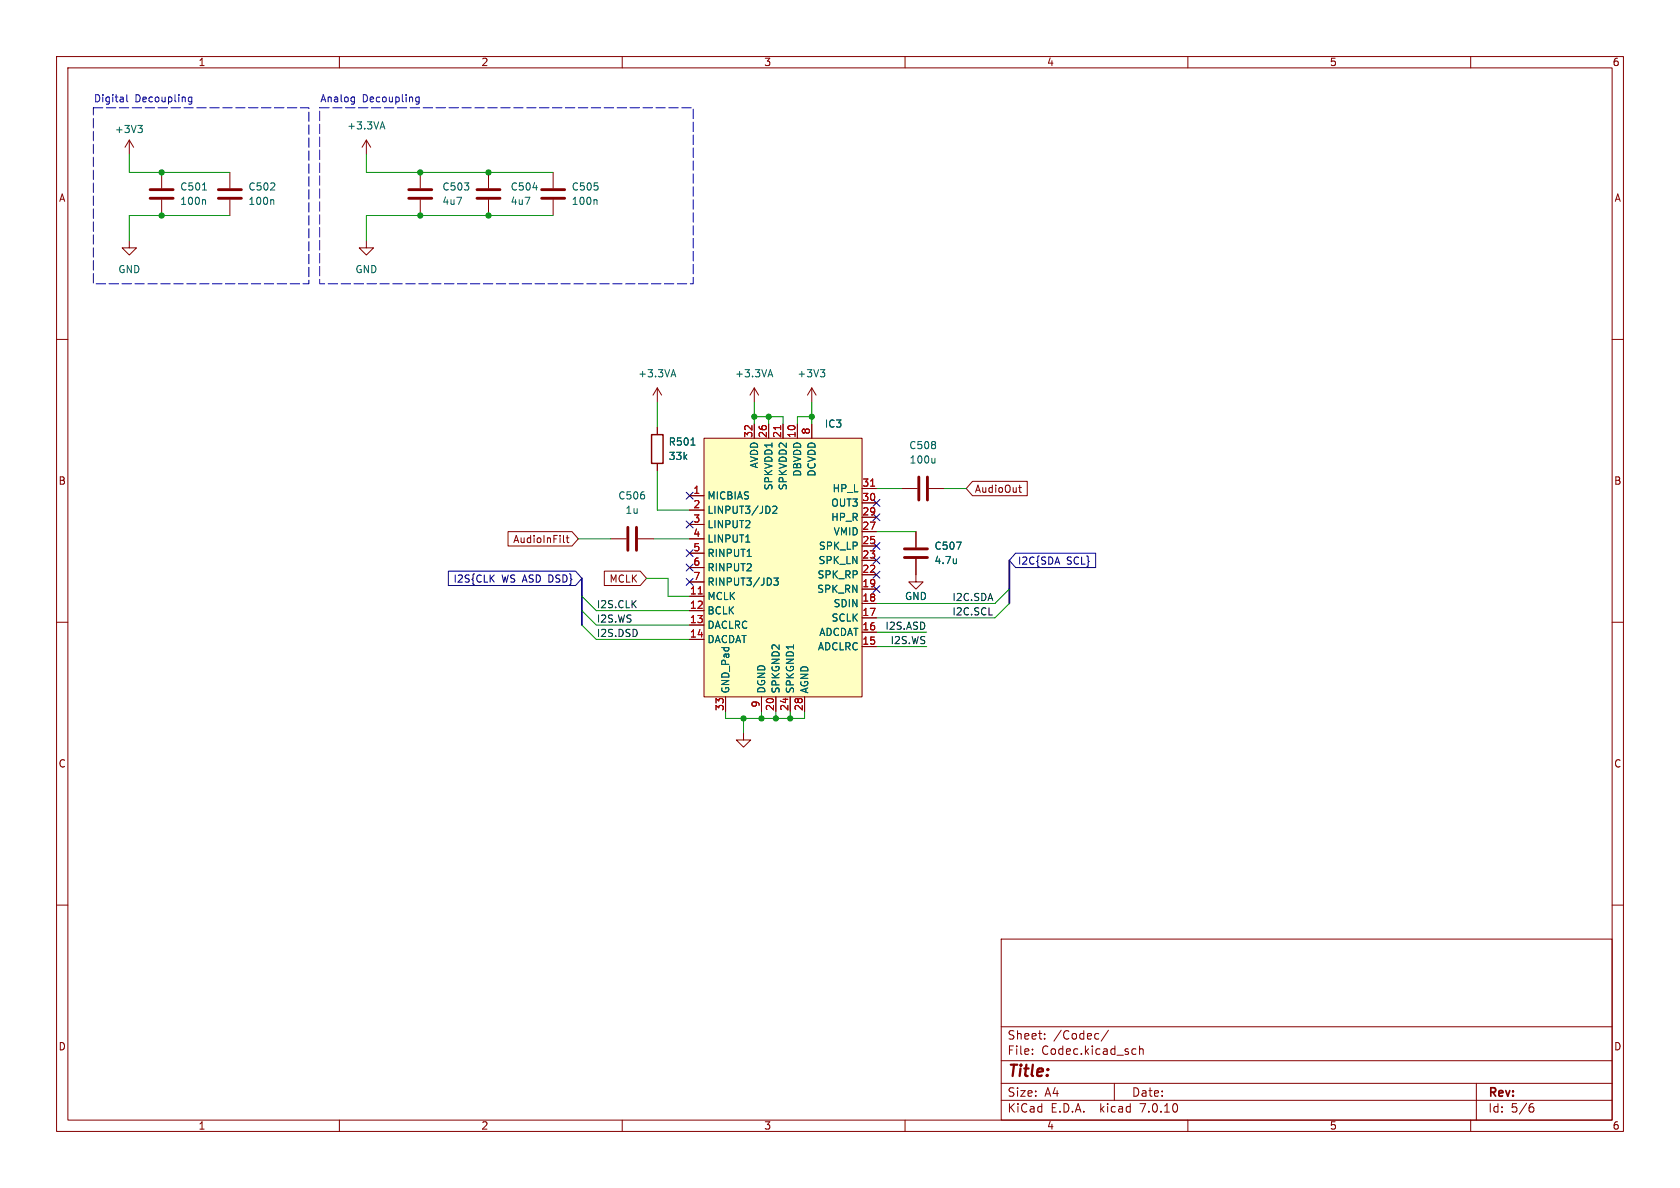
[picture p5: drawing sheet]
<svg xmlns="http://www.w3.org/2000/svg" width="297mm" height="210mm" viewBox="0 0 297 210" stroke-linecap="round" stroke-linejoin="round" font-family="sans-serif">
<g fill="none" stroke="#840000" stroke-width=".18">
<path d="M10 10h277v190h-277zM12 12h273v186h-273zM60 10v2M110 10v2M160 10v2M210 10v2M260 10v2M22.9 24.8l-.8 1.2M22.9 24.8v2.5M22.9 24.8l.7 1.2M28.6 30.5v2.8M28.6 35.3v2.8"/>
<path d="M40.6 30.5v2.8M40.6 35.3v2.8M64.8 24.8l-.8 1.2M64.8 24.8v2.5M64.8 24.8l.7 1.2M74.3 30.5v2.8M74.3 35.3v2.8M86.4 30.5v2.8M86.4 35.3v2.8M97.8 30.5v2.8M97.8 35.3v2.8M10 60h2"/>
<path d="M22.9 42.5v1.3h1.2l-1.2 1.3-1.3-1.3h1.3M64.8 42.5v1.3h1.2l-1.2 1.3-1.3-1.3h1.3M285 60h2M116.2 68.6l-.8 1.3M116.2 68.6v2.5M116.2 75.6v1.2M116.2 68.6l.8 1.3M124.5 77.5h27.9v45.7h-27.9zM133.3 68.6v2.5M133.3 74.9v2.6M133.3 68.6l-.7 1.3M133.3 68.6l.8 1.3"/>
<path d="M135.9 74.9v2.6M138.4 74.9v2.6M141 74.9v2.6M143.5 68.6v2.5M143.5 74.9v2.6M143.5 68.6l-.8 1.3M143.5 68.6l.8 1.3M89.8 94h11.3l1.1 1.3-1.1 1.2h-11.3zM99.6 94.7v1l.2 .2M100.1 95.1h.5M100.3 94.7v1l.3 .2M107.9 95.3h2.8"/>
<path d="M112.8 95.3h2.8M116.2 81.9v1.3M121.9 87.6h2.6M121.9 90.2h2.6M121.9 92.7h2.6M121.9 95.3h2.6M121.9 97.8h2.6M152.4 99.1h2.5M152.4 96.5h2.5M152.4 94h2.5M152.4 91.4h2.5M152.4 88.9h2.5"/>
<path d="M152.4 86.4h2.5M159.4 86.4h2.8M161.9 98.8v4.1h1.3l-1.3 1.2-1.2-1.2h1.2M161.9 94v2.8M164.2 86.4h2.8M171.9 85.1h9.7v2.5h-9.7l-1.1-1.2zM180.1 86.2h.5M180.3 85.8v1l.3 .2M10 110h2M106.8 101h6.4l1.1 1.2-1.1 1.3h-6.4zM121.9 105.4h2.6M121.9 108h2.6"/>
<path d="M121.9 110.5h2.6M121.9 113h2.6M121.9 100.3h2.6M121.9 102.9h2.6M152.4 114.3h2.5M152.4 111.8h2.5M152.4 109.2h2.5M152.4 106.7h2.5M152.4 104.1h2.5M152.4 101.6h2.5M285 110h2M128.3 123.2v2.5"/>
<path d="M131.4 129.5v1.3h1.3l-1.3 1.3-1.2-1.3h1.2M134.6 123.2v2.5M137.2 123.2v2.5M139.7 123.2v2.5M142.2 123.2v2.5M10 160h2M285 160h2M177 166h108v32h-108zM60 198v2M110 198v2M160 198v2M177 194.5h108"/>
<path d="M177 191.5h108M177 187.5h108M177 181.5h108M182.5 186.3v.1M182.5 185.5v.1M184.7 183.6v.1M184.7 182.8v.1M194.1 182.7l.1 .1M194.2 183.6l-.1 .1M196 182.1l-1.3 2M197 191.5v3M200.4 185.4l.4 .1"/>
<path d="M200.8 186.3l-.4 .1M201.5 185.5l.2-.1 .3 .1 .1 .9M201.5 184.9v1.5M210 198v2M260 198v2M261 191.5v6.5M270.6 195.7h.3l.3 .3-.1 .5-.5 .1M271 195.1l-.4 .1"/>
</g>
<g fill="none" stroke="#840000" stroke-width=".51">
<path d="M26.5 35.1h4.1M26.5 33.5h4.1M38.6 35.1h4.1M38.6 33.5h4.1M72.3 35.1h4M72.3 33.5h4M84.3 35.1h4.1M84.3 33.5h4.1M95.8 35.1h4M95.8 33.5h4M111 93.2v4.1M112.5 93.2v4.1"/>
<path d="M159.9 98.6h4.1M159.9 97h4.1M162.4 84.3v4.1M164 84.3v4.1"/>
</g>
<g fill="none" stroke="#006464" stroke-width=".18">
<path d="M24.4 22.2h.8l-.5 .5M24.9 22.7l.3 .2v.3l-.3 .2M35.8 33.6h.7M36.2 35.3l.1 .2v.6M48.2 35.3l.2 .2v.6M67.3 22.4h.6M67.6 21.5l.4 1.3M94.2 33.2h.8M105.4 35.3l.2 .2v.6M118.7 66.3h.6M119 65.3l.5 1.3M122.2 78.7h.7"/>
<path d="M135.9 66.3h.6M136.2 65.3l.4 1.3M145 65.3h.8l-.4 .5M145.6 65.8l.2 .3v.3l-.2 .2M131.8 95.8h.8M132.1 98.4h.7M136.6 89.6l.5-.1 .2 .3-.7 .9h.7M165.3 81v.9M165.3 81.7l-.2 .2M169.1 95.8h.8l-.5 1.3M169.1 98.8v.8M169.1 99.5l-.1 .1"/>
<path d="M136.8 102.2h.8l-.4 .5 .3 .1v.5l-.2 .1-.5-.1"/>
</g>
<path d="M115.2 76.8h2v5.1h-2z" fill="none" stroke="#840000" stroke-width=".25"/>
<path d="M124.5 77.5h27.9v45.7h-27.9z" fill="#ffffc2" stroke="#ffffc2" stroke-width=".18"/>
<path d="M138 75.2v.8M153.9 85.9h.7M123.4 105h.8" fill="none" stroke="#a90000" stroke-width=".18"/>
<g fill="none" stroke="#000084" stroke-width=".18">
<path d="M121.3 87l1.2 1.2M121.3 99.7l1.2 1.2M121.3 92.1l1.2 1.2M121.3 97.2l1.2 1.2M122.5 87l-1.2 1.2M122.5 99.7l-1.2 1.2M122.5 92.1l-1.2 1.2M122.5 97.2l-1.2 1.2M154.3 95.9l1.2 1.2M154.3 90.8l1.2 1.2M154.3 88.3l1.2 1.2M154.3 98.5l1.2 1.2"/>
<path d="M155.5 95.9l-1.2 1.2M155.5 90.8l-1.2 1.2M155.5 88.3l-1.2 1.2M155.5 98.5l-1.2 1.2M179.5 97.8h14.2v2.5h-14.2l-1.1-1.2zM79.3 101h22.5l1.1 1.2-1.1 1.3h-22.5zM86.8 102.2l.6 .7M87.4 101.6l-.8 .8M121.3 102.3l1.2 1.2M122.5 102.3l-1.2 1.2M154.3 103.5l1.2 1.2M154.3 101l1.2 1.2"/>
<path d="M155.5 103.5l-1.2 1.2M155.5 101l-1.2 1.2"/>
</g>
<path d="M22.4 16.7v1.1l.2 .2M33.9 17.2h-.4l-.2 .2 .1 .5h.5M33.9 17.2v1l-.2 .2h-.3M62.3 17.2h.4M62.7 17.2v1l-.3 .2M62.7 17.9l-.4 .1M74.1 17.2h-.4l-.2 .2 .1 .5h.5M74.1 17.2v1l-.2 .2h-.4" fill="none" stroke="#0000c2" stroke-width=".18"/>
<path d="M16.5 19.1h38.1v31.1h-38.1v-31.1M56.5 19.1h66.1v31.1h-66.1v-31.1" fill="none" stroke="#0000c2" stroke-width=".18" stroke-dasharray="1.7 .6"/>
<path d="M178.4 99.1v7.6M102.9 102.2v8.3" fill="none" stroke="#000084" stroke-width=".3"/>
<g fill="none" stroke="#009600" stroke-width=".18">
<path d="M22.9 27.3v3.2h17.7M40.6 38.1h-17.7v4.4M64.8 27.3v3.2h33M97.8 38.1h-33v4.4M116.2 71.1v4.5M133.3 73.7h5.1v1.2M133.3 71.1v3.8M135.9 73.7v1.2M143.5 71.1v3.8M143.5 73.7h-2.5v1.2M102.2 95.3h5.7M115.6 95.3h6.3"/>
<path d="M116.2 83.2v7h5.7M154.9 86.4h4.5M154.9 94h7M167 86.4h3.8M102.9 105.4l2.5 2.6h16.5M102.9 110.5l2.5 2.5h16.5M102.9 108l2.5 2.5h16.5M114.3 102.2h3.8v3.2h3.8M154.9 114.3h8.9M154.9 111.8h8.9M178.4 104.1l-2.5 2.6h-21M178.4 106.7l-2.5 2.5h-21"/>
<path d="M128.3 125.7v1.3h13.9v-1.3M131.4 127v2.5M134.6 125.7v1.3M137.2 125.7v1.3M139.7 125.7v1.3"/>
</g>
<g fill="#009600" stroke="#009600" stroke-width=".18">
<circle cx="133.3" cy="73.7" r=".46"/>
<circle cx="139.7" cy="127" r=".46"/>
<circle cx="137.2" cy="127" r=".46"/>
<circle cx="135.9" cy="73.7" r=".46"/>
<circle cx="134.6" cy="127" r=".46"/>
<circle cx="131.4" cy="127" r=".46"/>
<circle cx="143.5" cy="73.7" r=".46"/>
<circle cx="86.4" cy="38.1" r=".46"/>
<circle cx="28.6" cy="30.5" r=".46"/>
<circle cx="74.3" cy="30.5" r=".46"/>
<circle cx="74.3" cy="38.1" r=".46"/>
<circle cx="28.6" cy="38.1" r=".46"/>
<circle cx="86.4" cy="30.5" r=".46"/>
</g>
<text font-size="2.8" fill="#840000" x="178" y="190.9">Title:</text>
<g font-size="2.1" fill="#840000">
<text x="178" y="184">Sheet:</text>
<text x="186.2" y="184">/Codec/</text>
<text x="178" y="186.7">File:</text>
<text x="184.1" y="186.7">Codec.kicad_sch</text>
<text x="178" y="196.9">KiCad</text>
<text x="178" y="194.1">Size:</text>
<text x="184.7" y="194.1">A4</text>
<text x="185.7" y="196.9">E.D.A.</text>
<text x="194.6" y="196.9">kicad</text>
<text x="200" y="194.1">Date:</text>
<text x="201.8" y="196.9">7.0.10</text>
<text x="263" y="194.3">Rev:</text>
<text x="263" y="196.9">Id:</text>
<text x="267.1" y="196.9">5/6</text>
</g>
<g font-size="1.8" fill="#840000">
<text x="35" y="11.9">1</text>
<text x="85" y="11.9">2</text>
<text x="135" y="11.9">3</text>
<text x="185" y="11.9">4</text>
<text x="235" y="11.9">5</text>
<text x="285" y="11.9">6</text>
<text x="10.3" y="35.9">A</text>
<text x="285.3" y="35.9">A</text>
<text x="10.3" y="85.9">B</text>
<text x="172.2" y="87.3">AudioOut</text>
<text x="285.3" y="85.9">B</text>
<text x="90.6" y="96.2">AudioInFilt</text>
<text x="107.6" y="103.2">MCLK</text>
<text x="10.3" y="135.9">C</text>
<text x="285.3" y="135.9">C</text>
<text x="10.3" y="185.9">D</text>
<text x="285.3" y="185.9">D</text>
<text x="35" y="199.9">1</text>
<text x="85" y="199.9">2</text>
<text x="135" y="199.9">3</text>
<text x="185" y="199.9">4</text>
<text x="235" y="199.9">5</text>
<text x="285" y="199.9">6</text>
</g>
<g font-size="1.8" fill="#0000c2">
<text x="16.5" y="18.2">Digital</text>
<text x="23.8" y="18.2">Decoupling</text>
<text x="56.5" y="18.2">Analog</text>
<text x="64" y="18.2">Decoupling</text>
</g>
<g font-size="1.8" fill="#006464">
<text x="20.2" y="23.7">+3V3</text>
<text x="61.3" y="23.1">+3.3VA</text>
<text x="31.8" y="33.9">C501</text>
<text x="43.8" y="33.9">C502</text>
<text x="78.1" y="33.9">C503</text>
<text x="90.2" y="33.9">C504</text>
<text x="101" y="33.9">C505</text>
<text x="31.8" y="36.4">100n</text>
<text x="43.8" y="36.4">100n</text>
<text x="78.1" y="36.4">4u7</text>
<text x="90.2" y="36.4">4u7</text>
<text x="101" y="36.4">100n</text>
<text x="20.8" y="48.5">GND</text>
<text x="62.7" y="48.5">GND</text>
<text x="112.7" y="66.9">+3.3VA</text>
<text x="129.9" y="66.9">+3.3VA</text>
<text x="140.9" y="66.9">+3V3</text>
<text x="145.7" y="75.8">IC3</text>
<text x="118.1" y="79">R501</text>
<text x="118.1" y="81.5">33k</text>
<text x="134.2" y="82.9" transform="rotate(-90 134.2 82.9)">AVDD</text>
<text x="160.6" y="79.6">C508</text>
<text x="160.7" y="82.1">100u</text>
<text x="109.2" y="88.5">C506</text>
<text x="125" y="88.5">MICBIAS</text>
<text x="136.8" y="86.8" transform="rotate(-90 136.8 86.8)">SPKVDD1</text>
<text x="139.3" y="86.8" transform="rotate(-90 139.3 86.8)">SPKVDD2</text>
<text x="141.8" y="84.3" transform="rotate(-90 141.8 84.3)">DBVDD</text>
<text x="144.4" y="84.3" transform="rotate(-90 144.4 84.3)">DCVDD</text>
<text x="146.9" y="89.8">OUT3</text>
<text x="147.1" y="87.2">HP_L</text>
<text x="110.5" y="91">1u</text>
<text x="125" y="91">LINPUT3/JD2</text>
<text x="125" y="93.6">LINPUT2</text>
<text x="146.9" y="92.3">HP_R</text>
<text x="147.3" y="94.8">VMID</text>
<text x="125" y="96.1">LINPUT1</text>
<text x="125" y="98.7">RINPUT1</text>
<text x="125" y="101.2">RINPUT2</text>
<text x="144.6" y="99.9">SPK_LN</text>
<text x="144.7" y="97.4">SPK_LP</text>
<text x="165.1" y="97.4">C507</text>
<text x="165.1" y="99.9">4.7u</text>
<text x="125" y="106.3">MCLK</text>
<text x="125" y="103.7">RINPUT3/JD3</text>
<text x="144.4" y="105">SPK_RN</text>
<text x="144.4" y="102.5">SPK_RP</text>
<text x="147.3" y="107.5">SDIN</text>
<text x="159.9" y="106.3">GND</text>
<text x="125" y="108.8">BCLK</text>
<text x="125" y="111.4">DACLRC</text>
<text x="125" y="113.9">DACDAT</text>
<text x="144.7" y="112.6">ADCDAT</text>
<text x="146.9" y="110.1">SCLK</text>
<text x="144.5" y="115.2">ADCLRC</text>
<text x="129.1" y="122.7" transform="rotate(-90 129.1 122.7)">GND_Pad</text>
<text x="135.5" y="122.7" transform="rotate(-90 135.5 122.7)">DGND</text>
<text x="138" y="122.7" transform="rotate(-90 138 122.7)">SPKGND2</text>
<text x="140.6" y="122.7" transform="rotate(-90 140.6 122.7)">SPKGND1</text>
<text x="143.1" y="122.7" transform="rotate(-90 143.1 122.7)">AGND</text>
</g>
<g font-size="1.8" fill="#a90000">
<text x="133.1" y="77.5" transform="rotate(-90 133.1 77.5)">32</text>
<text x="135.6" y="77.5" transform="rotate(-90 135.6 77.5)">26</text>
<text x="138.2" y="77.5" transform="rotate(-90 138.2 77.5)">21</text>
<text x="140.7" y="77.5" transform="rotate(-90 140.7 77.5)">10</text>
<text x="143.3" y="76.9" transform="rotate(-90 143.3 76.9)">8</text>
<text x="122.5" y="87.4">1</text>
<text x="122.5" y="89.9">2</text>
<text x="152.4" y="88.6">30</text>
<text x="152.4" y="86.1">31</text>
<text x="122.5" y="92.5">3</text>
<text x="122.5" y="95">4</text>
<text x="152.4" y="93.7">27</text>
<text x="152.4" y="91.2">29</text>
<text x="122.5" y="97.5">5</text>
<text x="122.5" y="100.1">6</text>
<text x="152.4" y="101.3">22</text>
<text x="152.4" y="98.8">23</text>
<text x="152.4" y="96.3">25</text>
<text x="121.9" y="105.2">11</text>
<text x="121.9" y="107.7">12</text>
<text x="122.5" y="102.6">7</text>
<text x="152.4" y="106.4">18</text>
<text x="152.4" y="103.9">19</text>
<text x="121.9" y="110.2">13</text>
<text x="121.9" y="112.8">14</text>
<text x="152.4" y="111.5">16</text>
<text x="152.4" y="109">17</text>
<text x="152.4" y="114">15</text>
<text x="128" y="125.8" transform="rotate(-90 128 125.8)">33</text>
<text x="134.4" y="125.2" transform="rotate(-90 134.4 125.2)">9</text>
<text x="136.9" y="125.8" transform="rotate(-90 136.9 125.8)">20</text>
<text x="139.4" y="125.8" transform="rotate(-90 139.4 125.8)">24</text>
<text x="142" y="125.8" transform="rotate(-90 142 125.8)">28</text>
</g>
<g font-size="1.8" fill="#000084">
<text x="179.9" y="100">I2C{SDA</text>
<text x="188.5" y="100">SCL}</text>
<text x="80.1" y="103.2">I2S{CLK</text>
<text x="88.7" y="103.2">WS ASD DSD}</text>
</g>
<g font-size="1.8" fill="#0f0f0f">
<text x="105.4" y="107.6">I2S.CLK</text>
<text x="168.3" y="106.3">I2C.SDA</text>
<text x="105.4" y="110.1">I2S.WS</text>
<text x="105.4" y="112.7">I2S.DSD</text>
<text x="156.4" y="111.4">I2S.ASD</text>
<text x="157.3" y="114">I2S.WS</text>
<text x="168.3" y="108.9">I2C.SCL</text>
</g>
</svg>
